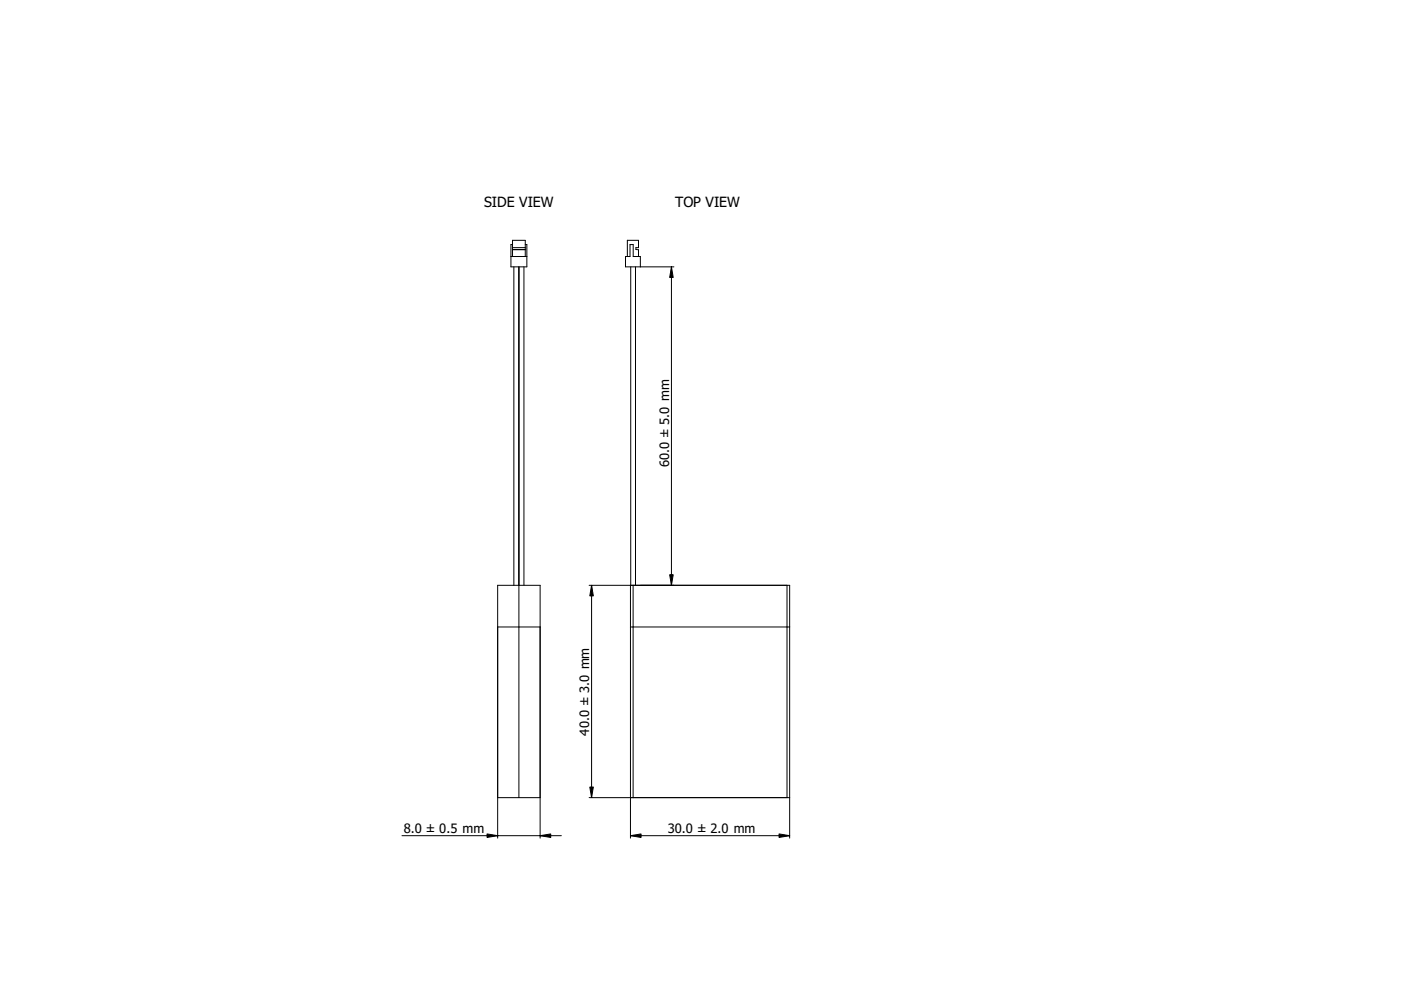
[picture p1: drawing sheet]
<svg xmlns="http://www.w3.org/2000/svg" width="594mm" height="420mm" viewBox="0 0 594 420" stroke-linecap="round" stroke-linejoin="round" font-family="sans-serif">
<path d="M300 220h.1" fill="none" stroke="#000" stroke-width=".42"/>
<g fill="#fff">
<path d="M268.5 265.8h65.2v72.4h-65.2z" fill-rule="evenodd"/>
<path d="M268.5 248.2h65.2v17.6h-65.2z" fill-rule="evenodd"/>
<path d="M267.5 113.1h2v135.1h-2z" fill-rule="evenodd"/>
<path d="M267.3 265.8h1.2v72.4h-1.2z" fill-rule="evenodd"/>
<path d="M333.7 265.8h1.1v72.4h-1.1z" fill-rule="evenodd"/>
<path d="M267.1 103.7h1.4v5.1h3v4.3h-6.3v-4.3h1.9z" fill-rule="evenodd"/>
<path d="M266 101.9h4.7v3.1h-1.1v.8l1.1 .1v2.9h-2.2v-5.1h-1.4v5.1h-1.1z" fill-rule="evenodd"/>
<path d="M333.7 248.2h1.1v17.6h-1.1z" fill-rule="evenodd"/>
<path d="M267.3 248.2h1.2v17.6h-1.2z" fill-rule="evenodd"/>
</g>
<g fill="none" stroke="#000" stroke-width=".42">
<path d="M266 108.8v-6.9h4.7v3.1h-1.1v.8l1.1 .1v2.9M267.5 113.1v135.1M269.5 113.1v135.1M271.5 113.1v-4.3h-3v-5.1h-1.4v5.1h-1.9v4.3h20.6M284.7 113.1v135.1M300 220h.1M249.8 248.2h85v107.2M250.9 248.2v90M267.3 248.2v107.2M268.5 248.2v90M333.7 248.2v90M267.3 265.8h67.5"/>
<path d="M249.8 338.2h85M267.3 354.3h67.5"/>
</g>
<path d="M284.7 113.1l.8 4.5h-1.5zM250.9 248.2l.7 4.5h-1.5zM284 243.7h1.5l-.8 4.5zM250.1 333.7h1.5l-.7 4.5zM267.3 354.3l4.5-.7v1.5zM330.3 353.6l4.5 .7-4.5 .8z" fill="#000" stroke="#000" stroke-width=".42"/>
<path d="M217.3 101.9h5.4v1.8h.7v9.4h-1.2v135.1h6.8v90h-18v-90h6.9v-135.1h-1.2v-9.4h.6z" fill-rule="evenodd" fill="#fff"/>
<path d="M220 220h.1" fill="none" stroke="#000" stroke-width=".42"/>
<g fill="#fff">
<path d="M220 265.8h9v72.4h-9z" fill-rule="evenodd"/>
<path d="M211 265.8h9v72.4h-9z" fill-rule="evenodd"/>
<path d="M220.1 113.1h2.1v135.1h-2.1z" fill-rule="evenodd"/>
<path d="M217.9 113.1h2v135.1h-2z" fill-rule="evenodd"/>
<path d="M220 248.2h9v17.6h-9z" fill-rule="evenodd"/>
<path d="M211 248.2h9v17.6h-9z" fill-rule="evenodd"/>
<path d="M219.9 113.1h.2v135.1h-.2z" fill-rule="evenodd"/>
</g>
<path d="M220 220h.1" fill="none" stroke="#000" stroke-width=".42"/>
<g fill="#fff">
<path d="M217.3 105.8l5.4 .1z"/>
<path d="M216.7 108.8h6.7v4.3h-6.7z" fill-rule="evenodd"/>
<path d="M217.3 101.9h5.4v3.1h-5.4z" fill-rule="evenodd"/>
<path d="M217.3 105.9h5.4v2.9h-5.4z" fill-rule="evenodd"/>
<path d="M217.3 105h5.4v.8h-5.4z" fill-rule="evenodd"/>
<path d="M222.7 103.7h.7v5.1h-.7z" fill-rule="evenodd"/>
<path d="M216.7 103.7h.6v5.1h-.6z" fill-rule="evenodd"/>
</g>
<g fill="none" stroke="#000" stroke-width=".42">
<path d="M216.7 108.8h6.7M217.3 105.9h5.4M217.3 108.8v-6.9h5.4v6.9M217.3 105.8h5.4M217.3 105h5.4M217.3 103.7h-.6v9.4h6.7v-9.4h-.7M217.9 113.1v135.1M219.9 113.1v135.1M220.1 113.1v135.1M222.2 113.1v135.1M220 220h.1M220 248.2v90"/>
<path d="M211 265.8h18M211 338.2h18M170.5 354.3h67.5M211 355.4v-107.2h18v107.2"/>
</g>
<path d="M206.5 353.6l4.5 .7-4.5 .8zM229 354.3l4.5-.7v1.5z" fill="#000" stroke="#000" stroke-width=".42"/>
<g font-size="6">
<text x="205.3" y="87.8">SIDE VIEW</text>
<text x="286.3" y="87.8">TOP VIEW</text>
</g>
<g font-size="5.5">
<text x="283.8" y="198.1" transform="rotate(-90 283.8 198.1)">60.0 ± 5.0 mm</text>
<text x="249.9" y="311.8" transform="rotate(-90 249.9 311.8)">40.0 ± 3.0 mm</text>
<text x="171.2" y="353.4">8.0 ± 0.5 mm</text>
<text x="283.2" y="353.4">30.0 ± 2.0 mm</text>
</g>
</svg>
